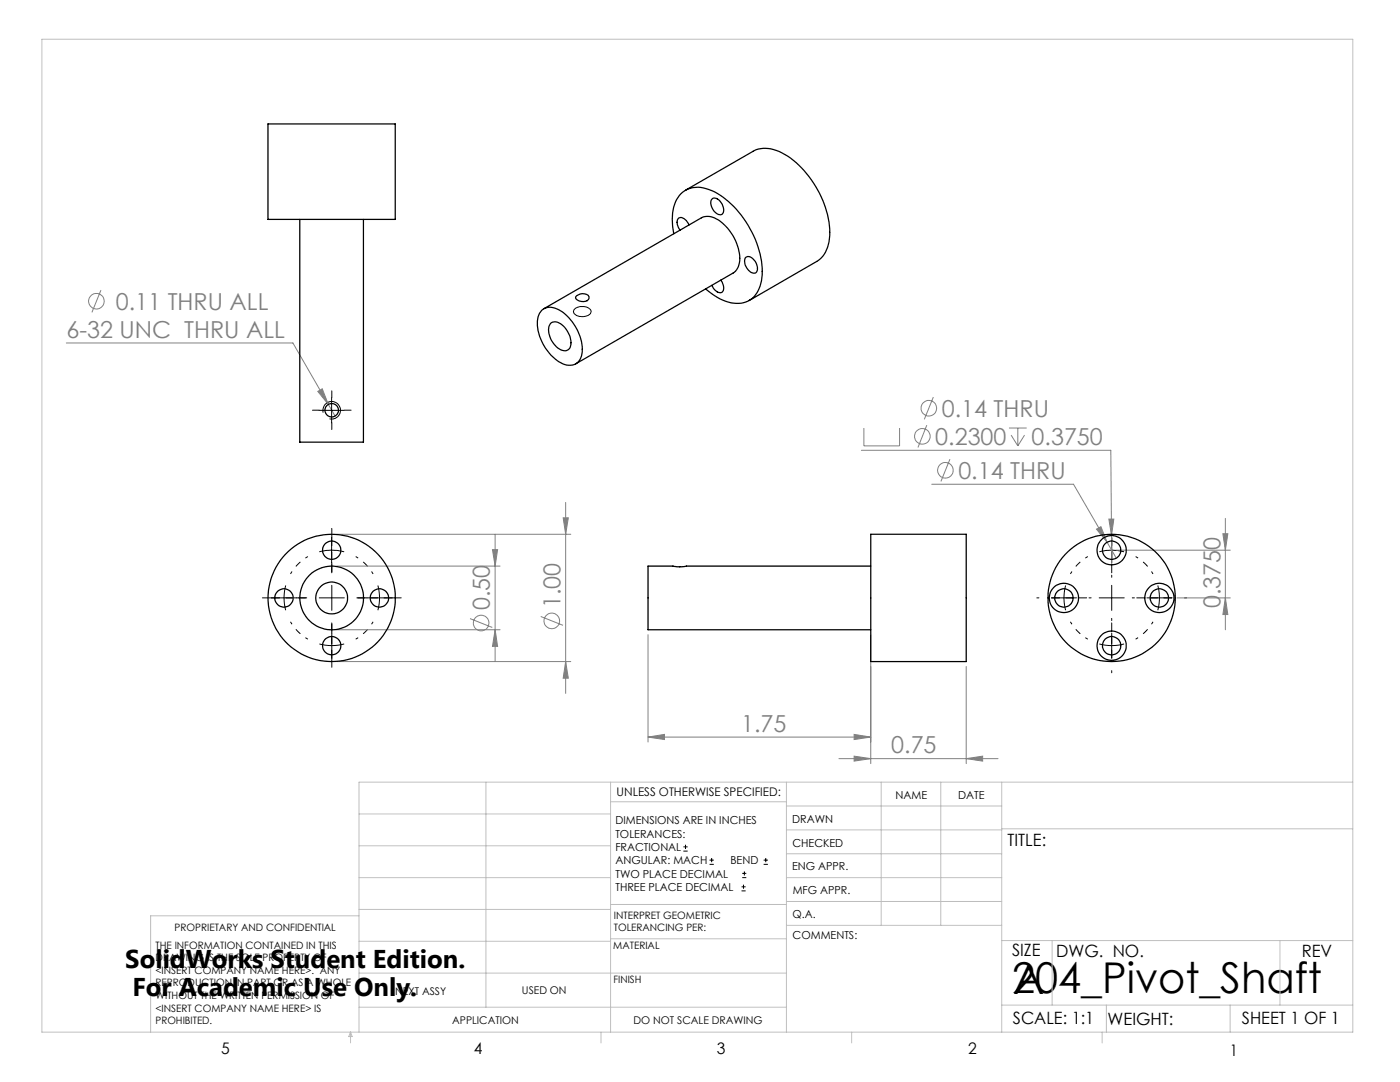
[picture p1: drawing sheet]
<svg xmlns="http://www.w3.org/2000/svg" width="279mm" height="216mm" viewBox="0 0 279 216" stroke-linecap="round" stroke-linejoin="round" font-family="sans-serif">
<g fill="none" stroke="#808080" stroke-width=".2">
<path d="M20.1 57.9l-1.8 4.4M13.2 68.4h45.3l7 12.3M63.4 78.1l.9-.5 1.2 3.1zM186.3 79.2l-1.8 4.5M65.5 80.7l1.4 2.3M171.9 89.9h49.8l.2 22.8M172.4 85.4v3.6h7.1v-3.6M185 84.8l-1.8 4.5M185.9 96.6h28.3l6.7 11.6M189.6 91.6l-1.8 4.5M201.4 85.4h3.5M201.8 86.8l1.3 2.2"/>
<path d="M203.1 85.4v3.6M204.5 86.8l-1.4 2.2M67.2 106.6h46.7M67.2 113h32.6M98.3 109.7h1l-.5 3.3zM98.8 106.6v25.4M112.4 103.3h1l-.5 3.3zM112.9 100.3v38.1M218.8 105.6l.9-.5 1.2 3.1zM220.9 108.2l1.9 3.2M221.3 103.6h1l-.5 3.3zM222.8 109.8h22.7"/>
<path d="M234.9 119.3h10.6M244.1 106.5h.9l-.5 3.3zM244.5 119.3l.5 3.3h-.9zM244.5 103.4v22.3M67.2 132h46.7M67.2 125.7h32.6M93.8 123.4l4.4 1.8M98.8 125.7l.5 3.3h-1zM107.9 123l4.5 1.8M112.9 132l.5 3.3h-1zM129.3 126.6v21.5M173.8 126.6v25.8"/>
<path d="M192.8 133v19.4M129.3 147.1l3.3-.6v1.1zM129.3 147.1h44.5M167.4 151.4h31.8M170.5 146.5l3.3 .6-3.3 .5zM170.5 150.9l3.3 .5-3.3 .5zM192.8 151.4l3.3-.5v1z"/>
<circle cx="19.3" cy="60.1" r="1.55"/>
<circle cx="184.1" cy="87.1" r="1.55"/>
<circle cx="185.4" cy="81.4" r="1.55"/>
<circle cx="188.7" cy="93.9" r="1.56"/>
<circle cx="96" cy="124.3" r="1.55"/>
<circle cx="110.1" cy="123.9" r="1.56"/>
</g>
<g fill="none" stroke="#000" stroke-width=".2">
<path d="M66.2 79.4v5M114.7 61.6a2.25 2.25 0 0 1 3.3 .5 1.72 1.72 0 0 1-2.3 1l-.7-.2a.75 .75 0 0 1-.5-.5 .75 .75 0 0 1 .2-.8zM63.7 81.9h5M64.5 82.3a1.76 1.76 0 0 1 1.5-2.2 1.76 1.76 0 0 1 1.9 1.9 1.76 1.76 0 0 1-2.1 1.6M63.7 110.1a9.9 9.9 0 0 1 5 0M66.2 107.3v5M219.4 110.1a9.8 9.8 0 0 1 4.9 0M221.9 107.3v5M136.4 169.8h.8M136.4 169h.8M136.8 168.6v.8M141.6 172.5h.9"/>
<path d="M141.6 171.6h.9M142 171.2v.8M148 177.8h.8M148 177h.8M148.1 175.1h.8M148.1 174.3h.8M148.4 176.5v.8M148.6 173.9v.8M152.4 172.5h.8M152.4 171.6h.8M152.8 171.2v.8"/>
</g>
<path d="M56.7 119.3l.3 2.5M56.7 119.3l.3-2.5M75.7 119.3l-.3-2.5M75.7 119.3l-.3 2.5M212.3 119.3l.4 2.5M212.3 119.3l.4-2.5M231.4 119.3l-.3-2.5M231.4 119.3l-.3 2.5M66.2 128.8l2.5-.3M66.2 128.8l-2.5-.3M221.9 128.8l2.4-.3M221.9 128.8l-2.5-.3" fill="none" stroke="#000" stroke-width=".2" stroke-dasharray="15.2 1.3 1.3 1.3" stroke-linecap="butt"/>
<path d="M61.4 111.1a9.5 9.5 0 0 0-3.4 3.4M74.5 114.5a9.5 9.5 0 0 0-3.5-3.4M217.1 111.1a9.5 9.5 0 0 0-3.5 3.4M230.1 114.5a9.5 9.5 0 0 0-3.5-3.4M58 124.1a9.5 9.5 0 0 0 3.4 3.4M71 127.5a9.5 9.5 0 0 0 3.5-3.4M213.6 124.1a9.5 9.5 0 0 0 3.5 3.4M226.6 127.5a9.5 9.5 0 0 0 3.5-3.4" fill="none" stroke="#000" stroke-width=".2" stroke-dasharray="15.2 1.3 1.3 1.3" stroke-dashoffset="14.7" stroke-linecap="butt"/>
<g fill="none" stroke="#000" stroke-width=".2" stroke-dasharray="15.2 1.3 1.3 1.3">
<path d="M66.2 79.3v-1.3M63.7 81.8h-1.3M66.2 84.3v1.4M68.7 81.8h1.4M54.2 119.3h-1.8M56.7 119.3h-2.5M56.7 119.3h2.5M59.2 119.3h1.8M66.2 107.3v-1.9M66.2 112.3v1.8M66.2 119.3v-2.5M66.2 119.3h-2.5"/>
<path d="M66.2 119.3v2.5M66.2 119.3h2.5M73.2 119.3h-1.8M75.7 119.3h2.5M75.7 119.3h-2.5M78.2 119.3h1.9M207.3 119.3h-.4M212.3 119.3h-2.5M212.3 119.3h2.5M217.3 119.3h.5M221.9 104.8v-.4M221.9 114.8v.4"/>
<path d="M221.9 119.3v-2.5M221.9 119.3h-2.5M221.9 119.3v2.5M221.9 119.3h2.5M226.4 119.3h-.4M231.4 119.3h2.5M231.4 119.3h-2.5M236.4 119.3h.4M66.2 128.8v2.5M66.2 128.8v-2.5M66.2 131.3v1.9M66.2 126.3v-1.8"/>
<path d="M221.9 128.8v2.5M221.9 128.8v-2.5M221.9 133.8v.4M221.9 123.8v-.4"/>
</g>
<path d="M61.2 119.3h-7M66.2 114.3v-7M71.2 119.3h7M216.9 119.3h-7.1M221.9 114.3v-7M226.9 119.3h7M66.2 124.3v7M221.9 124.3v7" fill="none" stroke="#000" stroke-width=".2" stroke-dasharray="15.2 1.3 1.3 1.3" stroke-dashoffset="13.6"/>
<g fill="none" stroke="#c0c0c0" stroke-width=".2">
<path d="M8.4 7.8h261.6v198.2h-261.6zM97 156.1v44.9M121.8 156.1v49.9M121.8 160h35.2M157 156.1v49.9M175.9 156.1v28.5M187.7 156.1v28.5M199.9 156.1v49.9M270 156.1h-198.4v49.9M71.6 175.1h50.2M71.6 168.8h50.2M71.6 162.4h50.2"/>
<path d="M157 170.4h42.9M157 165.6h42.9M157 160.8h42.9M157 175.1h42.9M157 179.9h42.9M199.9 165.4h70.1M71.6 194.2h85.4M71.6 187.8h50.2M71.6 181.5h50.2M71.6 182.7h-41.5v23.3M121.8 187.3h35.2M121.8 180.5h35.2"/>
<path d="M157 184.6h42.9M199.9 187.7h70.1M210 187.7v12.9M255.4 187.7v12.9M70 206v2.1M70 206l.3 .8h-.7zM71.6 201h85.4M119.9 206v2.1M170 206v2.1M199.9 200.6h70.1M220 206v2.1M220.8 200.6v5.4"/>
<path d="M245.5 200.6v5.4"/>
</g>
<g fill="#808080">
<path d="M63.4 78.1l2.1 2.6-1.2-3.1zM129.3 147.1l3.3-.6v1.1zM170.5 146.5l3.3 .6-3.3 .5zM170.5 150.9l3.3 .5-3.3 .5zM192.8 151.4l3.3-.5v1zM221.3 103.6l.5 3.3 .5-3.3zM218.8 105.6l2.1 2.6-1.2-3.1z"/>
<path d="M112.4 103.3h1l-.5 3.3zM112.9 132l.5 3.3h-1zM98.3 109.7h1l-.5 3.3zM98.8 125.7l.5 3.3h-1zM244.1 106.5h.9l-.5 3.3zM244.5 119.3l.5 3.3h-.9z"/>
</g>
<g fill="none" stroke="#000" stroke-width=".25">
<path d="M53.5 24.7h25.4v19.1h-25.4zM136.8 38l13.5-7.8a6.1 6.1 0 0 1 6.3 .6 19.7 19.7 0 0 1 9 16.2 6 6 0 0 1-2.6 5.2l-13.5 7.8M142.1 39.8a1.25 1.25 0 0 1 1.8 .7 1.64 1.64 0 0 1 0 2.3 2.26 2.26 0 0 1-1.8-3zM59.8 43.8v44.4h12.7v-44.4M115.1 59a1.76 1.76 0 0 1 2.4 .2 1.08 1.08 0 0 1-1.5 .9 1.04 1.04 0 0 1-1.1-.9zM134.5 46.6a9.3 9.3 0 0 1 1.1-7.6 5 5 0 0 1 5.9-1.2 17.8 17.8 0 0 1 9.2 10 14.2 14.2 0 0 1 1 9.3 4.7 4.7 0 0 1-6.3 3.2 11.9 11.9 0 0 1-4.6-2.7M137.5 44.9a2 2 0 0 0-2-1.4 1.59 1.59 0 0 0 0 2.1l.2 .3M143.9 55.9a2.05 2.05 0 0 1 .2 2.4 1.72 1.72 0 0 1-2-1.4M148.7 51.5a1.21 1.21 0 0 1 1.9 .5 1.86 1.86 0 0 1 .2 2.5 2.27 2.27 0 0 1-2.2-2.6zM108.1 61.9a2.97 2.97 0 0 1 3.8 .2 9.4 9.4 0 0 1 4.2 8.9 2.58 2.58 0 0 1-4.2 1.4 9.3 9.3 0 0 1-4.5-9.2zM108.5 61.6l31.5-18.1a3.4 3.4 0 0 1 3.8 .7 9.6 9.6 0 0 1 3.8 8.2l-.4 1.2-.9 .9-31.4 18.1M109.9 64.5a1.87 1.87 0 0 1 2.5 .6 4.2 4.2 0 0 1 1.3 4.4 1.61 1.61 0 0 1-2.4-.1 4.5 4.5 0 0 1-1.7-4.5z"/>
<path d="M173.8 106.6h19v25.4h-19zM173.8 113h-36.8l-.9 .1-1.8-.1h-5v12.7h44.5"/>
<circle cx="66.2" cy="81.9" r="1.35"/>
<circle cx="56.7" cy="119.3" r="1.83"/>
<circle cx="66.2" cy="119.3" r="3.2"/>
<circle cx="66.2" cy="119.3" r="6.3"/>
<circle cx="66.2" cy="119.3" r="12.7"/>
<circle cx="66.2" cy="109.8" r="1.83"/>
<circle cx="75.7" cy="119.3" r="1.83"/>
<circle cx="212.3" cy="119.3" r="2.92"/>
<circle cx="212.3" cy="119.3" r="1.83"/>
<circle cx="221.8" cy="109.8" r="1.83"/>
<circle cx="221.8" cy="109.8" r="2.91"/>
<circle cx="221.8" cy="119.3" r="12.7"/>
<circle cx="231.4" cy="119.3" r="1.83"/>
<circle cx="231.4" cy="119.3" r="2.92"/>
<circle cx="66.2" cy="128.8" r="1.83"/>
<circle cx="221.8" cy="128.8" r="1.83"/>
<circle cx="221.8" cy="128.8" r="2.93"/>
</g>
<g font-size="8.5">
<text x="202" y="198.1">204_Pivot_Shaft</text>
<text x="202.2" y="198.3">A</text>
</g>
<g font-size="5.1">
<text x="25" y="193.2">SolidWorks Student Edition.</text>
<text x="26.4" y="198.8">For Academic Use Only.</text>
</g>
<g font-size="4.7" fill="#808080">
<text x="23.1" y="61.8">0.11 THRU ALL</text>
<text x="13.3" y="67.4">6-32 UNC THRU ALL</text>
<text x="188" y="83.2">0.14 THRU</text>
<text x="186.7" y="88.8">0.2300</text>
<text x="205.9" y="88.8">0.3750</text>
<text x="191.3" y="95.5">0.14 THRU</text>
<text x="97.7" y="121.7" transform="rotate(-90 97.7 121.7)">0.50</text>
<text x="111.8" y="121.3" transform="rotate(-90 111.8 121.3)">1.00</text>
<text x="243.6" y="121.3" transform="rotate(-90 243.6 121.3)">0.3750</text>
<text x="147.9" y="146">1.75</text>
<text x="177.9" y="150.4">0.75</text>
</g>
<g font-size="3.4">
<text x="201.1" y="168.8">TITLE:</text>
<text x="202" y="190.8">SIZE</text>
<text x="210.8" y="190.9">DWG. NO.</text>
<text x="259.8" y="191">REV</text>
<text x="202.1" y="204.4">SCALE: 1:1</text>
<text x="221" y="204.5">WEIGHT:</text>
<text x="247.8" y="204.4">SHEET 1 OF 1</text>
</g>
<g font-size="3.2">
<text x="44.2" y="210.4">5</text>
<text x="94.6" y="210.3">4</text>
<text x="143.1" y="210.4">3</text>
<text x="193.2" y="210.3">2</text>
<text x="245.4" y="210.6">1</text>
</g>
<text font-size="2.4" x="123.1" y="158.9">UNLESS OTHERWISE SPECIFIED:</text>
<g font-size="2.2">
<text x="178.7" y="159.4">NAME</text>
<text x="191.2" y="159.4">DATE</text>
<text x="122.8" y="164.5">DIMENSIONS ARE IN INCHES</text>
<text x="122.8" y="167.1">TOLERANCES:</text>
<text x="158.1" y="164.2">DRAWN</text>
<text x="122.8" y="169.8">FRACTIONAL</text>
<text x="122.8" y="172.5">ANGULAR: MACH</text>
<text x="145.8" y="172.5">BEND</text>
<text x="158.1" y="173.7">ENG APPR.</text>
<text x="158.2" y="169.1">CHECKED</text>
<text x="122.8" y="175.1">TWO PLACE DECIMAL</text>
<text x="122.8" y="177.8">THREE PLACE DECIMAL</text>
<text x="158.2" y="178.4">MFG APPR.</text>
<text x="158.2" y="183.2">Q.A.</text>
<text x="158.2" y="187.4">COMMENTS:</text>
</g>
<g font-size="2.1">
<text x="78.8" y="198.5">NEXT ASSY</text>
<text x="104.2" y="198.4">USED ON</text>
<text x="90.2" y="204.3">APPLICATION</text>
<text x="126.4" y="204.3">DO NOT SCALE DRAWING</text>
</g>
<g font-size="2">
<text x="34.8" y="185.7">PROPRIETARY AND CONFIDENTIAL</text>
<text x="122.5" y="183.3">INTERPRET GEOMETRIC</text>
<text x="122.5" y="185.9">TOLERANCING PER:</text>
<text x="31.1" y="189.3">THE INFORMATION CONTAINED IN THIS</text>
<text x="31.1" y="191.8">DRAWING IS THE SOLE PROPERTY OF</text>
<text x="122.4" y="189.4">MATERIAL</text>
<text x="31.1" y="194.3">&lt;INSERT COMPANY NAME HERE&gt;. ANY</text>
<text x="31.1" y="196.8">REPRODUCTION IN PART OR AS A WHOLE</text>
<text x="122.4" y="196.2">FINISH</text>
<text x="31.1" y="199.4">WITHOUT THE WRITTEN PERMISSION OF</text>
<text x="31.1" y="201.9">&lt;INSERT COMPANY NAME HERE&gt; IS</text>
<text x="31.1" y="204.4">PROHIBITED.</text>
</g>
</svg>
